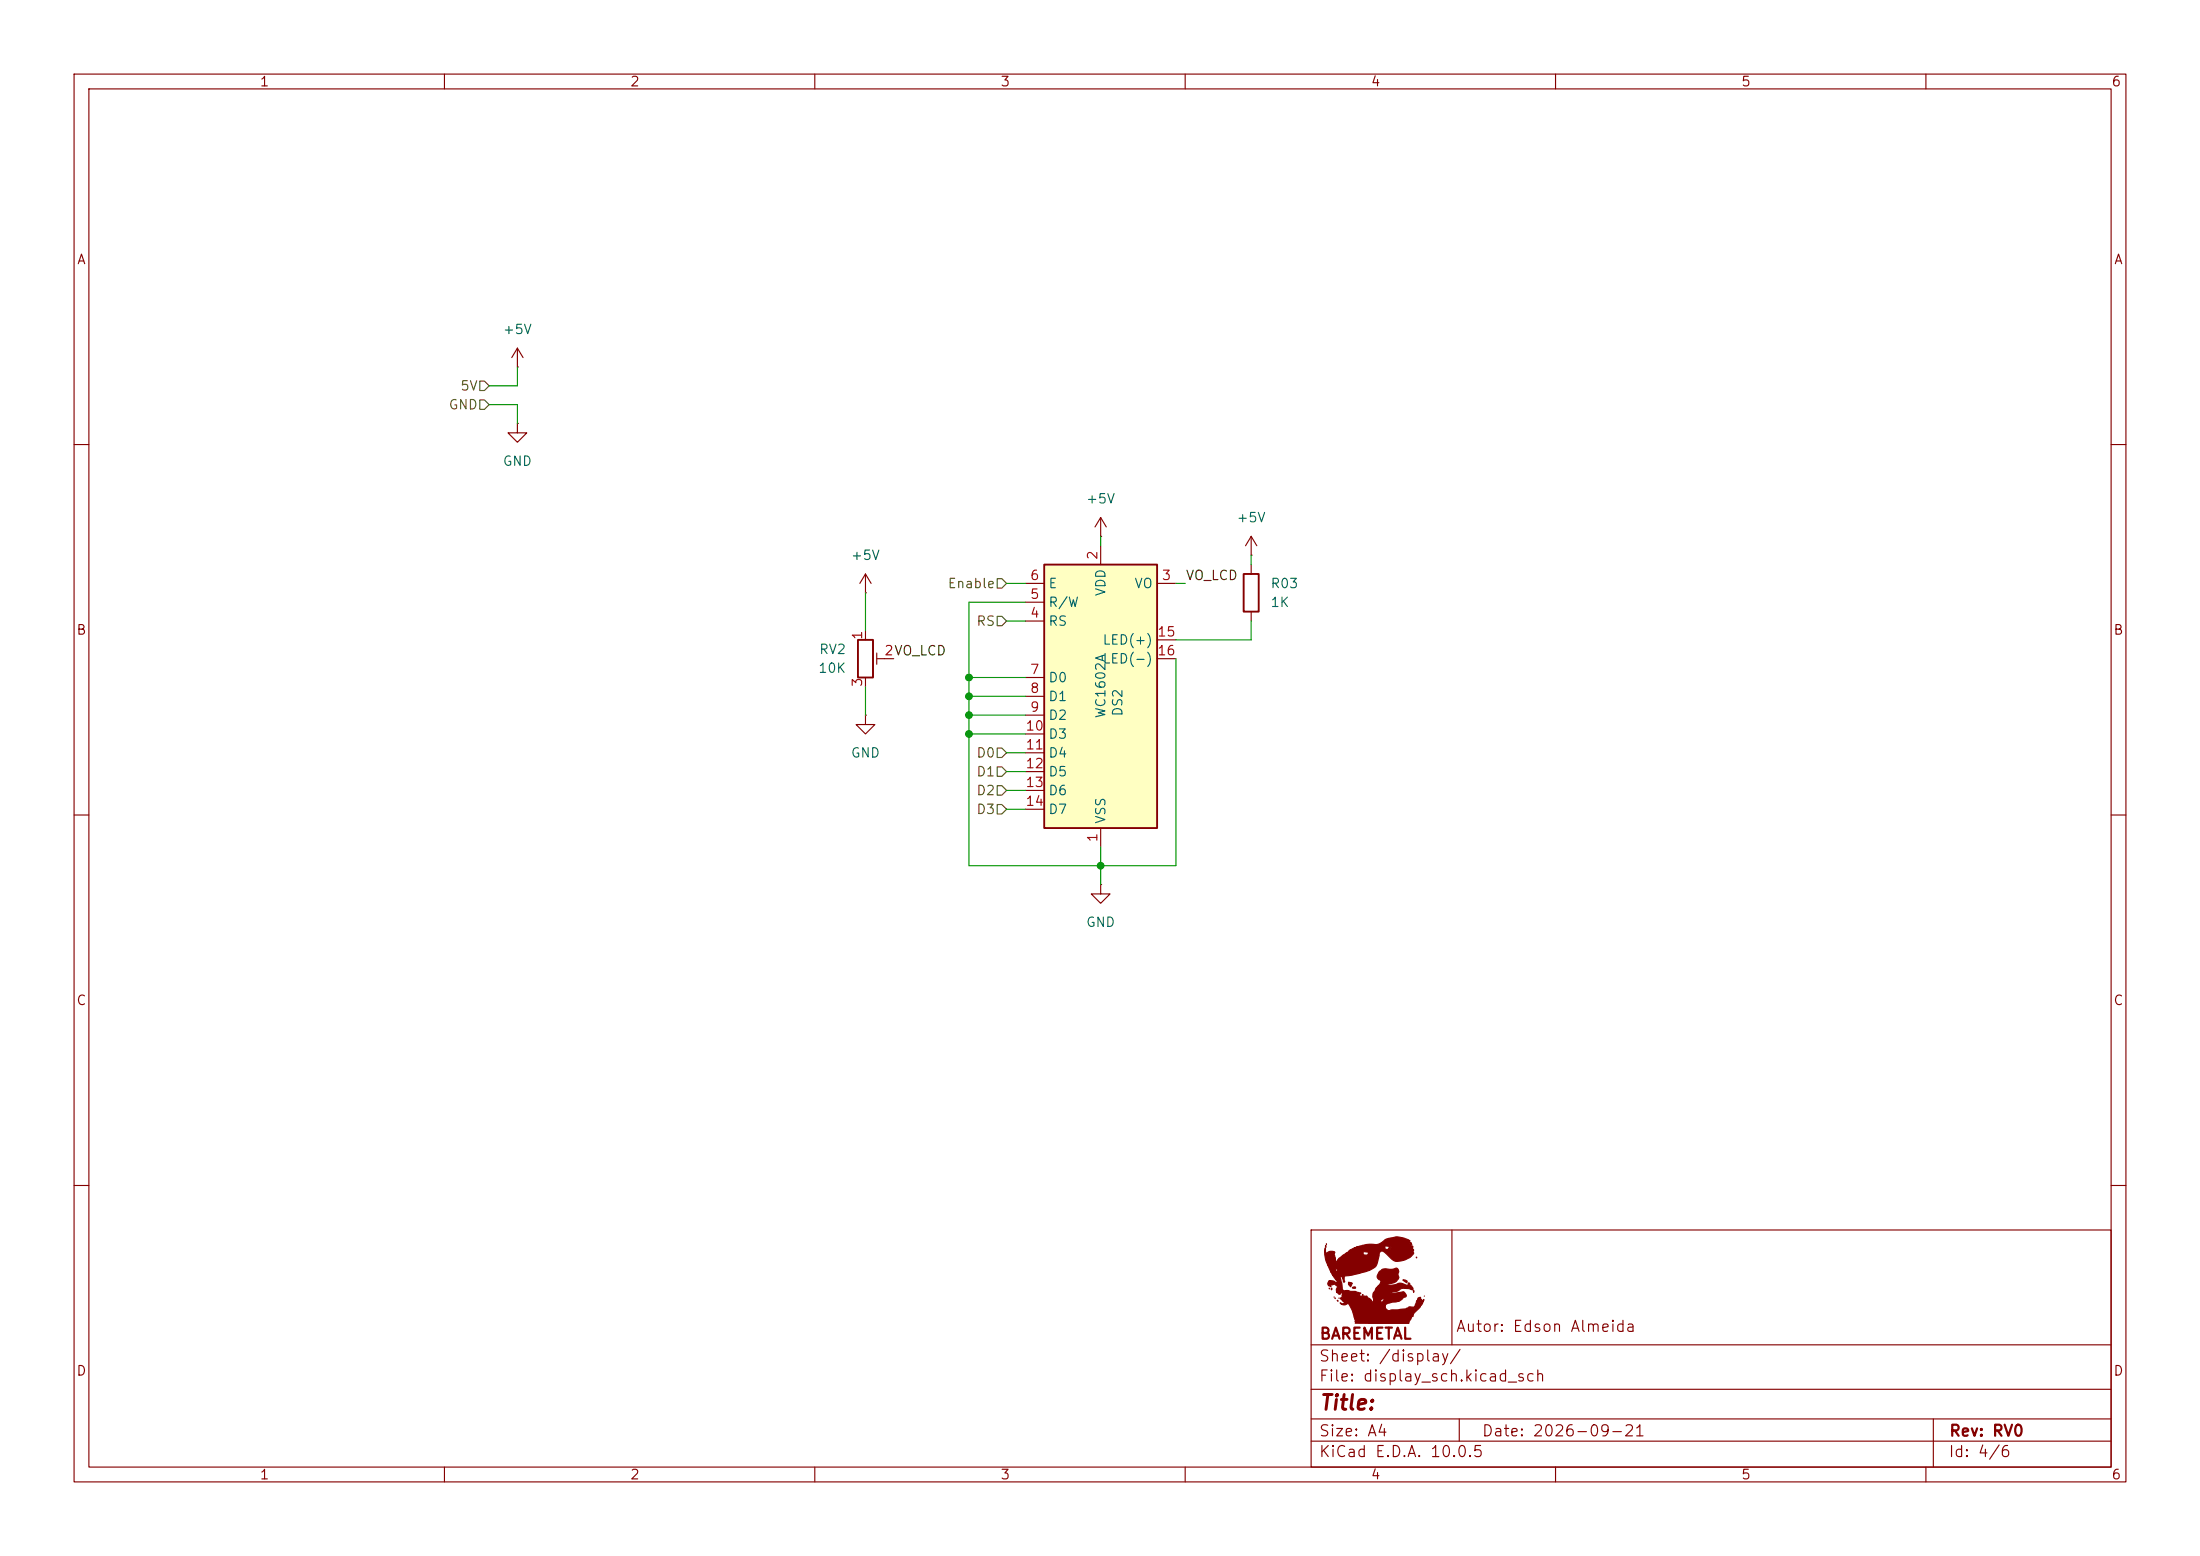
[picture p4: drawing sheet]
(kicad_sch
 (version 20260306)
 (generator "eeschema")
 (generator_version "10.0")
 (paper "A4")
 (title_block
  (date "2026-09-21")
  (rev "RV0")
  (company "BAREMETAL")
  (comment 1 "Autor: Edson Almeida"))
 (lib_symbols
  (symbol "Device:R_Potentiometer_Trim"
   (pin_names
    (offset 1.016) (hide yes)) (exclude_from_sim no) (in_bom yes) (on_board yes)
   (in_pos_files yes)
   (duplicate_pin_numbers_are_jumpers no)
   (property "Reference" "RV" (at -4.445 0 90) (show_name no) (do_not_autoplace no) (effects (font (size 1.27 1.27))))
   (property "Value" "R_Potentiometer_Trim" (at -2.54 0 90) (show_name no) (do_not_autoplace no) (effects (font (size 1.27 1.27))))
   (property "Footprint" "" (at 0 0 0) (show_name no) (do_not_autoplace no) (hide yes) (effects (font (size 1.27 1.27))))
   (property "Datasheet" "" (at 0 0 0) (show_name no) (do_not_autoplace no) (hide yes) (effects (font (size 1.27 1.27))))
   (property "Description" "Trim-potentiometer" (at 0 0 0) (show_name no) (do_not_autoplace no) (hide yes) (effects (font (size 1.27 1.27))))
   (property "Sim.Device" "R" (at 0 0 0) (show_name no) (do_not_autoplace no) (hide yes) (effects (font (size 1.27 1.27))))
   (property "Sim.Type" "POT" (at 0 0 0) (show_name no) (do_not_autoplace no) (hide yes) (effects (font (size 1.27 1.27))))
   (property "Sim.Pins" "1=r0 2=wiper 3=r1" (at 0 0 0) (show_name no) (do_not_autoplace no) (hide yes) (effects (font (size 1.27 1.27))))
   (symbol "R_Potentiometer_Trim_0_1"
    (rectangle (start 1.016 2.54) (end -1.016 -2.54) (stroke (width 0.254) (type default)) (fill (type none)))
    (polyline (pts (xy 1.524 0.762) (xy 1.524 -0.762)) (stroke (width 0) (type default)) (fill (type none)))
    (polyline (pts (xy 2.54 0) (xy 1.524 0)) (stroke (width 0) (type default)) (fill (type none))))
   (symbol "R_Potentiometer_Trim_1_1"
    (pin passive line (at 0 3.81 270) (length 1.27) (name "1" (effects (font (size 1.27 1.27)))) (number "1" (effects (font (size 1.27 1.27)))))
    (pin passive line (at 3.81 0 180) (length 1.27) (name "2" (effects (font (size 1.27 1.27)))) (number "2" (effects (font (size 1.27 1.27)))))
    (pin passive line (at 0 -3.81 90) (length 1.27) (name "3" (effects (font (size 1.27 1.27)))) (number "3" (effects (font (size 1.27 1.27))))))
   (embedded_fonts no))
  (symbol "Display_Character:WC1602A" (exclude_from_sim no) (in_bom yes) (on_board yes)
   (in_pos_files yes)
   (duplicate_pin_numbers_are_jumpers no)
   (property "Reference" "DS" (at -5.842 19.05 0) (show_name no) (do_not_autoplace no) (effects (font (size 1.27 1.27))))
   (property "Value" "WC1602A" (at 5.334 19.05 0) (show_name no) (do_not_autoplace no) (effects (font (size 1.27 1.27))))
   (property "Footprint" "Display:WC1602A" (at 0 -22.86 0) (show_name no) (do_not_autoplace no) (hide yes) (effects (font (size 1.27 1.27)
    (italic yes))))
   (property "Datasheet" "http://www.wincomlcd.com/pdf/WC1602A-SFYLYHTC06.pdf" (at 17.78 0 0) (show_name no) (do_not_autoplace no) (hide yes) (effects (font (size 1.27 1.27))))
   (property "Description" "LCD 16x2 Alphanumeric , 8 bit parallel bus, 5V VDD" (at 0 0 0) (show_name no) (do_not_autoplace no) (hide yes) (effects (font (size 1.27 1.27))))
   (symbol "WC1602A_1_1"
    (rectangle (start -7.62 17.78) (end 7.62 -17.78) (stroke (width 0.254) (type default)) (fill (type background)))
    (pin power_in line (at 0 -20.32 90) (length 2.54) (name "VSS" (effects (font (size 1.27 1.27)))) (number "1" (effects (font (size 1.27 1.27)))))
    (pin power_in line (at 0 20.32 270) (length 2.54) (name "VDD" (effects (font (size 1.27 1.27)))) (number "2" (effects (font (size 1.27 1.27)))))
    (pin input line (at 10.16 15.24 180) (length 2.54) (name "VO" (effects (font (size 1.27 1.27)))) (number "3" (effects (font (size 1.27 1.27)))))
    (pin input line (at -10.16 10.16 0) (length 2.54) (name "RS" (effects (font (size 1.27 1.27)))) (number "4" (effects (font (size 1.27 1.27)))))
    (pin input line (at -10.16 12.7 0) (length 2.54) (name "R/W" (effects (font (size 1.27 1.27)))) (number "5" (effects (font (size 1.27 1.27)))))
    (pin input line (at -10.16 15.24 0) (length 2.54) (name "E" (effects (font (size 1.27 1.27)))) (number "6" (effects (font (size 1.27 1.27)))))
    (pin input line (at -10.16 2.54 0) (length 2.54) (name "D0" (effects (font (size 1.27 1.27)))) (number "7" (effects (font (size 1.27 1.27)))))
    (pin input line (at -10.16 0 0) (length 2.54) (name "D1" (effects (font (size 1.27 1.27)))) (number "8" (effects (font (size 1.27 1.27)))))
    (pin input line (at -10.16 -2.54 0) (length 2.54) (name "D2" (effects (font (size 1.27 1.27)))) (number "9" (effects (font (size 1.27 1.27)))))
    (pin input line (at -10.16 -5.08 0) (length 2.54) (name "D3" (effects (font (size 1.27 1.27)))) (number "10" (effects (font (size 1.27 1.27)))))
    (pin input line (at -10.16 -7.62 0) (length 2.54) (name "D4" (effects (font (size 1.27 1.27)))) (number "11" (effects (font (size 1.27 1.27)))))
    (pin input line (at -10.16 -10.16 0) (length 2.54) (name "D5" (effects (font (size 1.27 1.27)))) (number "12" (effects (font (size 1.27 1.27)))))
    (pin input line (at -10.16 -12.7 0) (length 2.54) (name "D6" (effects (font (size 1.27 1.27)))) (number "13" (effects (font (size 1.27 1.27)))))
    (pin input line (at -10.16 -15.24 0) (length 2.54) (name "D7" (effects (font (size 1.27 1.27)))) (number "14" (effects (font (size 1.27 1.27)))))
    (pin power_in line (at 10.16 7.62 180) (length 2.54) (name "LED(+)" (effects (font (size 1.27 1.27)))) (number "15" (effects (font (size 1.27 1.27)))))
    (pin power_in line (at 10.16 5.08 180) (length 2.54) (name "LED(-)" (effects (font (size 1.27 1.27)))) (number "16" (effects (font (size 1.27 1.27))))))
   (embedded_fonts no))
  (symbol "edd-dev-lib:R_1K_PTH"
   (power global)
   (pin_numbers (hide yes))
   (pin_names
    (offset 0) (hide yes)) (exclude_from_sim no) (in_bom yes) (on_board yes)
   (in_pos_files yes)
   (duplicate_pin_numbers_are_jumpers no)
   (property "Reference" "R" (at -3.81 4.064 0) (show_name no) (do_not_autoplace no) (effects (font (size 1.27 1.27))))
   (property "Value" "1K" (at -3.302 2.286 0) (show_name no) (do_not_autoplace no) (effects (font (size 1.27 1.27))))
   (property "Footprint" "Resistor_THT:R_Axial_DIN0207_L6.3mm_D2.5mm_P7.62mm_Horizontal" (at 0 0 0) (show_name no) (do_not_autoplace no) (hide yes) (effects (font (size 1.27 1.27))))
   (property "Datasheet" "" (at 0 0 0) (show_name no) (do_not_autoplace no) (hide yes) (effects (font (size 1.27 1.27))))
   (property "Description" "RESISTOR filme metálico 4K7 1% 1/4W PTH" (at 0 0 0) (show_name no) (do_not_autoplace no) (hide yes) (effects (font (size 1.27 1.27))))
   (property "Montagem" "PTH" (at 0 0 0) (show_name no) (do_not_autoplace no) (hide yes) (effects (font (size 1.27 1.27))))
   (property "mpn" "" (at 0 0 0) (show_name no) (do_not_autoplace no) (hide yes) (effects (font (size 1.27 1.27))))
   (symbol "R_1K_PTH_0_1"
    (rectangle (start -7.366 5.08) (end -5.334 0) (stroke (width 0.254) (type default)) (fill (type none))))
   (symbol "R_1K_PTH_1_1"
    (pin passive line (at -6.35 6.35 270) (length 1.27) (name "" (effects (font (size 1.27 1.27)))) (number "1" (effects (font (size 1.27 1.27)))))
    (pin passive line (at -6.35 -1.27 90) (length 1.27) (name "" (effects (font (size 1.27 1.27)))) (number "2" (effects (font (size 1.27 1.27))))))
   (embedded_fonts no))
  (symbol "power:+5V"
   (power global)
   (pin_numbers (hide yes))
   (pin_names
    (offset 0) (hide yes)) (exclude_from_sim no) (in_bom yes) (on_board yes)
   (in_pos_files yes)
   (duplicate_pin_numbers_are_jumpers no)
   (property "Reference" "#PWR" (at 0 -3.81 0) (show_name no) (do_not_autoplace no) (hide yes) (effects (font (size 1.27 1.27))))
   (property "Value" "+5V" (at 0 3.556 0) (show_name no) (do_not_autoplace no) (effects (font (size 1.27 1.27))))
   (property "Footprint" "" (at 0 0 0) (show_name no) (do_not_autoplace no) (hide yes) (effects (font (size 1.27 1.27))))
   (property "Datasheet" "" (at 0 0 0) (show_name no) (do_not_autoplace no) (hide yes) (effects (font (size 1.27 1.27))))
   (property "Description" "Power symbol creates a global label with name \"+5V\"" (at 0 0 0) (show_name no) (do_not_autoplace no) (hide yes) (effects (font (size 1.27 1.27))))
   (symbol "+5V_0_1"
    (polyline (pts (xy -0.762 1.27) (xy 0 2.54)) (stroke (width 0) (type default)) (fill (type none)))
    (polyline (pts (xy 0 2.54) (xy 0.762 1.27)) (stroke (width 0) (type default)) (fill (type none)))
    (polyline (pts (xy 0 0) (xy 0 2.54)) (stroke (width 0) (type default)) (fill (type none))))
   (symbol "+5V_1_1"
    (pin power_in line (at 0 0 90) (length 0) (name "" (effects (font (size 1.27 1.27)))) (number "1" (effects (font (size 1.27 1.27))))))
   (embedded_fonts no))
  (symbol "power:GND"
   (power global)
   (pin_numbers (hide yes))
   (pin_names
    (offset 0) (hide yes)) (exclude_from_sim no) (in_bom yes) (on_board yes)
   (in_pos_files yes)
   (duplicate_pin_numbers_are_jumpers no)
   (property "Reference" "#PWR" (at 0 -6.35 0) (show_name no) (do_not_autoplace no) (hide yes) (effects (font (size 1.27 1.27))))
   (property "Value" "GND" (at 0 -3.81 0) (show_name no) (do_not_autoplace no) (effects (font (size 1.27 1.27))))
   (property "Footprint" "" (at 0 0 0) (show_name no) (do_not_autoplace no) (hide yes) (effects (font (size 1.27 1.27))))
   (property "Datasheet" "" (at 0 0 0) (show_name no) (do_not_autoplace no) (hide yes) (effects (font (size 1.27 1.27))))
   (property "Description" "Power symbol creates a global label with name \"GND\" , ground" (at 0 0 0) (show_name no) (do_not_autoplace no) (hide yes) (effects (font (size 1.27 1.27))))
   (symbol "GND_0_1"
    (polyline (pts (xy 0 0) (xy 0 -1.27) (xy 1.27 -1.27) (xy 0 -2.54) (xy -1.27 -1.27) (xy 0 -1.27)) (stroke (width 0) (type default)) (fill (type none))))
   (symbol "GND_1_1"
    (pin power_in line (at 0 0 270) (length 0) (name "" (effects (font (size 1.27 1.27)))) (number "1" (effects (font (size 1.27 1.27))))))
   (embedded_fonts no)))
 (junction
  (at 130.81 96.52)
  (diameter 0)
  (color 0 0 0 0))
 (junction
  (at 130.81 91.44)
  (diameter 0)
  (color 0 0 0 0))
 (junction
  (at 148.59 116.84)
  (diameter 0)
  (color 0 0 0 0))
 (junction
  (at 130.81 93.98)
  (diameter 0)
  (color 0 0 0 0))
 (junction
  (at 130.81 99.06)
  (diameter 0)
  (color 0 0 0 0))
 (wire
  (pts (xy 69.85 57.15) (xy 69.85 54.61))
  (stroke (width 0) (type default)))
 (wire
  (pts (xy 69.85 52.07) (xy 66.04 52.07))
  (stroke (width 0) (type default)))
 (wire
  (pts (xy 135.89 109.22) (xy 138.43 109.22))
  (stroke (width 0) (type default)))
 (wire
  (pts (xy 130.81 91.44) (xy 138.43 91.44))
  (stroke (width 0) (type default)))
 (wire
  (pts (xy 135.89 101.6) (xy 138.43 101.6))
  (stroke (width 0) (type default)))
 (wire
  (pts (xy 168.91 86.36) (xy 168.91 83.82))
  (stroke (width 0) (type default)))
 (wire
  (pts (xy 130.81 99.06) (xy 130.81 116.84))
  (stroke (width 0) (type default)))
 (wire
  (pts (xy 66.04 54.61) (xy 69.85 54.61))
  (stroke (width 0) (type default)))
 (wire
  (pts (xy 158.75 116.84) (xy 148.59 116.84))
  (stroke (width 0) (type default)))
 (wire
  (pts (xy 130.81 93.98) (xy 138.43 93.98))
  (stroke (width 0) (type default)))
 (wire
  (pts (xy 116.84 92.71) (xy 116.84 96.52))
  (stroke (width 0) (type default)))
 (wire
  (pts (xy 160.02 78.74) (xy 158.75 78.74))
  (stroke (width 0) (type default)))
 (wire
  (pts (xy 130.81 93.98) (xy 130.81 96.52))
  (stroke (width 0) (type default)))
 (wire
  (pts (xy 135.89 106.68) (xy 138.43 106.68))
  (stroke (width 0) (type default)))
 (wire
  (pts (xy 130.81 81.28) (xy 130.81 91.44))
  (stroke (width 0) (type default)))
 (wire
  (pts (xy 158.75 86.36) (xy 168.91 86.36))
  (stroke (width 0) (type default)))
 (wire
  (pts (xy 148.59 72.39) (xy 148.59 73.66))
  (stroke (width 0) (type default)))
 (wire
  (pts (xy 135.89 83.82) (xy 138.43 83.82))
  (stroke (width 0) (type default)))
 (wire
  (pts (xy 130.81 116.84) (xy 148.59 116.84))
  (stroke (width 0) (type default)))
 (wire
  (pts (xy 135.89 78.74) (xy 138.43 78.74))
  (stroke (width 0) (type default)))
 (wire
  (pts (xy 135.89 104.14) (xy 138.43 104.14))
  (stroke (width 0) (type default)))
 (wire
  (pts (xy 168.91 74.93) (xy 168.91 76.2))
  (stroke (width 0) (type default)))
 (wire
  (pts (xy 69.85 49.53) (xy 69.85 52.07))
  (stroke (width 0) (type default)))
 (wire
  (pts (xy 130.81 99.06) (xy 138.43 99.06))
  (stroke (width 0) (type default)))
 (wire
  (pts (xy 130.81 96.52) (xy 138.43 96.52))
  (stroke (width 0) (type default)))
 (wire
  (pts (xy 116.84 80.01) (xy 116.84 85.09))
  (stroke (width 0) (type default)))
 (wire
  (pts (xy 158.75 88.9) (xy 158.75 116.84))
  (stroke (width 0) (type default)))
 (wire
  (pts (xy 148.59 119.38) (xy 148.59 116.84))
  (stroke (width 0) (type default)))
 (wire
  (pts (xy 138.43 81.28) (xy 130.81 81.28))
  (stroke (width 0) (type default)))
 (wire
  (pts (xy 130.81 91.44) (xy 130.81 93.98))
  (stroke (width 0) (type default)))
 (wire
  (pts (xy 148.59 116.84) (xy 148.59 114.3))
  (stroke (width 0) (type default)))
 (wire
  (pts (xy 130.81 96.52) (xy 130.81 99.06))
  (stroke (width 0) (type default)))
 (label "VO_LCD"
  (at 120.65 88.9 0)
  (effects (font (size 1.27 1.27)) (justify left bottom)))
 (label "VO_LCD"
  (at 160.02 78.74 0)
  (effects (font (size 1.27 1.27)) (justify left bottom)))
 (hierarchical_label "D0"
  (shape input)
  (at 135.89 101.6 180)
  (effects (font (size 1.27 1.27)) (justify right)))
 (hierarchical_label "5V"
  (shape input)
  (at 66.04 52.07 180)
  (effects (font (size 1.27 1.27)) (justify right)))
 (hierarchical_label "D1"
  (shape input)
  (at 135.89 104.14 180)
  (effects (font (size 1.27 1.27)) (justify right)))
 (hierarchical_label "D2"
  (shape input)
  (at 135.89 106.68 180)
  (effects (font (size 1.27 1.27)) (justify right)))
 (hierarchical_label "RS"
  (shape input)
  (at 135.89 83.82 180)
  (effects (font (size 1.27 1.27)) (justify right)))
 (hierarchical_label "D3"
  (shape input)
  (at 135.89 109.22 180)
  (effects (font (size 1.27 1.27)) (justify right)))
 (hierarchical_label "GND"
  (shape input)
  (at 66.04 54.61 180)
  (effects (font (size 1.27 1.27)) (justify right)))
 (hierarchical_label "Enable"
  (shape input)
  (at 135.89 78.74 180)
  (effects (font (size 1.27 1.27)) (justify right)))
 (symbol
  (lib_id "power:+5V")
  (at 148.59 72.39 0)
  (unit 1)
  (body_style 1)
  (exclude_from_sim no)
  (in_bom yes)
  (on_board yes)
  (in_pos_files yes)
  (dnp no)
  (fields_autoplaced yes)
  (property "Reference" "#PWR025" (at 148.59 76.2 0) (hide yes) (show_name no) (do_not_autoplace no) (effects (font (size 1.27 1.27))))
  (property "Value" "+5V" (at 148.59 67.31 0) (show_name no) (do_not_autoplace no) (effects (font (size 1.27 1.27))))
  (property "Footprint" "" (at 148.59 72.39 0) (hide yes) (show_name no) (do_not_autoplace no) (effects (font (size 1.27 1.27))))
  (property "Datasheet" "" (at 148.59 72.39 0) (hide yes) (show_name no) (do_not_autoplace no) (effects (font (size 1.27 1.27))))
  (property "Description" "Power symbol creates a global label with name \"+5V\"" (at 148.59 72.39 0) (hide yes) (show_name no) (do_not_autoplace no) (effects (font (size 1.27 1.27))))
  (pin "1"))
 (symbol
  (lib_id "power:+5V")
  (at 168.91 74.93 0)
  (unit 1)
  (body_style 1)
  (exclude_from_sim no)
  (in_bom yes)
  (on_board yes)
  (in_pos_files yes)
  (dnp no)
  (fields_autoplaced yes)
  (property "Reference" "#PWR027" (at 168.91 78.74 0) (hide yes) (show_name no) (do_not_autoplace no) (effects (font (size 1.27 1.27))))
  (property "Value" "+5V" (at 168.91 69.85 0) (show_name no) (do_not_autoplace no) (effects (font (size 1.27 1.27))))
  (property "Footprint" "" (at 168.91 74.93 0) (hide yes) (show_name no) (do_not_autoplace no) (effects (font (size 1.27 1.27))))
  (property "Datasheet" "" (at 168.91 74.93 0) (hide yes) (show_name no) (do_not_autoplace no) (effects (font (size 1.27 1.27))))
  (property "Description" "Power symbol creates a global label with name \"+5V\"" (at 168.91 74.93 0) (hide yes) (show_name no) (do_not_autoplace no) (effects (font (size 1.27 1.27))))
  (pin "1"))
 (symbol
  (lib_id "Device:R_Potentiometer_Trim")
  (at 116.84 88.9 0)
  (unit 1)
  (body_style 1)
  (exclude_from_sim no)
  (in_bom yes)
  (on_board yes)
  (in_pos_files yes)
  (dnp no)
  (fields_autoplaced yes)
  (property "Reference" "RV2" (at 114.3 87.6299 0) (show_name no) (do_not_autoplace no) (effects (font (size 1.27 1.27)) (justify right)))
  (property "Value" "10K" (at 114.3 90.1699 0) (show_name no) (do_not_autoplace no) (effects (font (size 1.27 1.27)) (justify right)))
  (property "Footprint" "Resistor_THT:R_Axial_DIN0207_L6.3mm_D2.5mm_P7.62mm_Horizontal" (at 116.84 88.9 0) (hide yes) (show_name no) (do_not_autoplace no) (effects (font (size 1.27 1.27))))
  (property "Datasheet" "" (at 116.84 88.9 0) (hide yes) (show_name no) (do_not_autoplace no) (effects (font (size 1.27 1.27))))
  (property "Description" "Trim-potentiometer" (at 116.84 88.9 0) (hide yes) (show_name no) (do_not_autoplace no) (effects (font (size 1.27 1.27))))
  (property "Sim.Device" "R" (at 116.84 88.9 0) (hide yes) (show_name no) (do_not_autoplace no) (effects (font (size 1.27 1.27))))
  (property "Sim.Type" "POT" (at 116.84 88.9 0) (hide yes) (show_name no) (do_not_autoplace no) (effects (font (size 1.27 1.27))))
  (property "Sim.Pins" "1=r0 2=wiper 3=r1" (at 116.84 88.9 0) (hide yes) (show_name no) (do_not_autoplace no) (effects (font (size 1.27 1.27))))
  (pin "2")
  (pin "3")
  (pin "1"))
 (symbol
  (lib_id "power:+5V")
  (at 69.85 49.53 0)
  (unit 1)
  (body_style 1)
  (exclude_from_sim no)
  (in_bom yes)
  (on_board yes)
  (in_pos_files yes)
  (dnp no)
  (fields_autoplaced yes)
  (property "Reference" "#PWR028" (at 69.85 53.34 0) (hide yes) (show_name no) (do_not_autoplace no) (effects (font (size 1.27 1.27))))
  (property "Value" "+5V" (at 69.85 44.45 0) (show_name no) (do_not_autoplace no) (effects (font (size 1.27 1.27))))
  (property "Footprint" "" (at 69.85 49.53 0) (hide yes) (show_name no) (do_not_autoplace no) (effects (font (size 1.27 1.27))))
  (property "Datasheet" "" (at 69.85 49.53 0) (hide yes) (show_name no) (do_not_autoplace no) (effects (font (size 1.27 1.27))))
  (property "Description" "Power symbol creates a global label with name \"+5V\"" (at 69.85 49.53 0) (hide yes) (show_name no) (do_not_autoplace no) (effects (font (size 1.27 1.27))))
  (pin "1"))
 (symbol
  (lib_id "power:+5V")
  (at 116.84 80.01 0)
  (unit 1)
  (body_style 1)
  (exclude_from_sim no)
  (in_bom yes)
  (on_board yes)
  (in_pos_files yes)
  (dnp no)
  (fields_autoplaced yes)
  (property "Reference" "#PWR011" (at 116.84 83.82 0) (hide yes) (show_name no) (do_not_autoplace no) (effects (font (size 1.27 1.27))))
  (property "Value" "+5V" (at 116.84 74.93 0) (show_name no) (do_not_autoplace no) (effects (font (size 1.27 1.27))))
  (property "Footprint" "" (at 116.84 80.01 0) (hide yes) (show_name no) (do_not_autoplace no) (effects (font (size 1.27 1.27))))
  (property "Datasheet" "" (at 116.84 80.01 0) (hide yes) (show_name no) (do_not_autoplace no) (effects (font (size 1.27 1.27))))
  (property "Description" "Power symbol creates a global label with name \"+5V\"" (at 116.84 80.01 0) (hide yes) (show_name no) (do_not_autoplace no) (effects (font (size 1.27 1.27))))
  (pin "1"))
 (symbol
  (lib_id "edd-dev-lib:R_1K_PTH")
  (at 175.26 82.55 0)
  (unit 1)
  (body_style 1)
  (exclude_from_sim no)
  (in_bom yes)
  (on_board yes)
  (in_pos_files yes)
  (dnp no)
  (fields_autoplaced yes)
  (property "Reference" "R03" (at 171.45 78.7399 0) (show_name no) (do_not_autoplace no) (effects (font (size 1.27 1.27)) (justify left)))
  (property "Value" "1K" (at 171.45 81.2799 0) (show_name no) (do_not_autoplace no) (effects (font (size 1.27 1.27)) (justify left)))
  (property "Footprint" "Resistor_THT:R_Axial_DIN0207_L6.3mm_D2.5mm_P7.62mm_Horizontal" (at 175.26 82.55 0) (hide yes) (show_name no) (do_not_autoplace no) (effects (font (size 1.27 1.27))))
  (property "Datasheet" "" (at 175.26 82.55 0) (hide yes) (show_name no) (do_not_autoplace no) (effects (font (size 1.27 1.27))))
  (property "Description" "RESISTOR filme metálico 4K7 1% 1/4W PTH" (at 175.26 82.55 0) (hide yes) (show_name no) (do_not_autoplace no) (effects (font (size 1.27 1.27))))
  (property "Montagem" "PTH" (at 175.26 82.55 0) (hide yes) (show_name no) (do_not_autoplace no) (effects (font (size 1.27 1.27))))
  (property "mpn" "" (at 175.26 82.55 0) (hide yes) (show_name no) (do_not_autoplace no) (effects (font (size 1.27 1.27))))
  (pin "2")
  (pin "1"))
 (symbol
  (lib_id "Display_Character:WC1602A")
  (at 148.59 93.98 0)
  (unit 1)
  (body_style 1)
  (exclude_from_sim no)
  (in_bom yes)
  (on_board yes)
  (in_pos_files yes)
  (dnp no)
  (property "Reference" "DS2" (at 150.876 96.774 90) (show_name no) (do_not_autoplace no) (effects (font (size 1.27 1.27)) (justify left)))
  (property "Value" "WC1602A" (at 148.59 97.028 90) (show_name no) (do_not_autoplace no) (effects (font (size 1.27 1.27)) (justify left)))
  (property "Footprint" "Display:WC1602A" (at 148.59 116.84 0) (hide yes) (show_name no) (do_not_autoplace no) (effects (font (size 1.27 1.27)
    (italic yes))))
  (property "Datasheet" "http://www.wincomlcd.com/pdf/WC1602A-SFYLYHTC06.pdf" (at 166.37 93.98 0) (hide yes) (show_name no) (do_not_autoplace no) (effects (font (size 1.27 1.27))))
  (property "Description" "LCD 16x2 Alphanumeric , 8 bit parallel bus, 5V VDD" (at 148.59 93.98 0) (hide yes) (show_name no) (do_not_autoplace no) (effects (font (size 1.27 1.27))))
  (pin "6")
  (pin "5")
  (pin "4")
  (pin "7")
  (pin "8")
  (pin "10")
  (pin "16")
  (pin "9")
  (pin "11")
  (pin "12")
  (pin "13")
  (pin "14")
  (pin "15")
  (pin "3")
  (pin "2")
  (pin "1"))
 (symbol
  (lib_id "power:GND")
  (at 148.59 119.38 0)
  (unit 1)
  (body_style 1)
  (exclude_from_sim no)
  (in_bom yes)
  (on_board yes)
  (in_pos_files yes)
  (dnp no)
  (fields_autoplaced yes)
  (property "Reference" "#PWR026" (at 148.59 125.73 0) (hide yes) (show_name no) (do_not_autoplace no) (effects (font (size 1.27 1.27))))
  (property "Value" "GND" (at 148.59 124.46 0) (show_name no) (do_not_autoplace no) (effects (font (size 1.27 1.27))))
  (property "Footprint" "" (at 148.59 119.38 0) (hide yes) (show_name no) (do_not_autoplace no) (effects (font (size 1.27 1.27))))
  (property "Datasheet" "" (at 148.59 119.38 0) (hide yes) (show_name no) (do_not_autoplace no) (effects (font (size 1.27 1.27))))
  (property "Description" "Power symbol creates a global label with name \"GND\" , ground" (at 148.59 119.38 0) (hide yes) (show_name no) (do_not_autoplace no) (effects (font (size 1.27 1.27))))
  (pin "1"))
 (symbol
  (lib_id "power:GND")
  (at 69.85 57.15 0)
  (unit 1)
  (body_style 1)
  (exclude_from_sim no)
  (in_bom yes)
  (on_board yes)
  (in_pos_files yes)
  (dnp no)
  (fields_autoplaced yes)
  (property "Reference" "#PWR029" (at 69.85 63.5 0) (hide yes) (show_name no) (do_not_autoplace no) (effects (font (size 1.27 1.27))))
  (property "Value" "GND" (at 69.85 62.23 0) (show_name no) (do_not_autoplace no) (effects (font (size 1.27 1.27))))
  (property "Footprint" "" (at 69.85 57.15 0) (hide yes) (show_name no) (do_not_autoplace no) (effects (font (size 1.27 1.27))))
  (property "Datasheet" "" (at 69.85 57.15 0) (hide yes) (show_name no) (do_not_autoplace no) (effects (font (size 1.27 1.27))))
  (property "Description" "Power symbol creates a global label with name \"GND\" , ground" (at 69.85 57.15 0) (hide yes) (show_name no) (do_not_autoplace no) (effects (font (size 1.27 1.27))))
  (pin "1"))
 (symbol
  (lib_id "power:GND")
  (at 116.84 96.52 0)
  (unit 1)
  (body_style 1)
  (exclude_from_sim no)
  (in_bom yes)
  (on_board yes)
  (in_pos_files yes)
  (dnp no)
  (fields_autoplaced yes)
  (property "Reference" "#PWR012" (at 116.84 102.87 0) (hide yes) (show_name no) (do_not_autoplace no) (effects (font (size 1.27 1.27))))
  (property "Value" "GND" (at 116.84 101.6 0) (show_name no) (do_not_autoplace no) (effects (font (size 1.27 1.27))))
  (property "Footprint" "" (at 116.84 96.52 0) (hide yes) (show_name no) (do_not_autoplace no) (effects (font (size 1.27 1.27))))
  (property "Datasheet" "" (at 116.84 96.52 0) (hide yes) (show_name no) (do_not_autoplace no) (effects (font (size 1.27 1.27))))
  (property "Description" "Power symbol creates a global label with name \"GND\" , ground" (at 116.84 96.52 0) (hide yes) (show_name no) (do_not_autoplace no) (effects (font (size 1.27 1.27))))
  (pin "1")))
